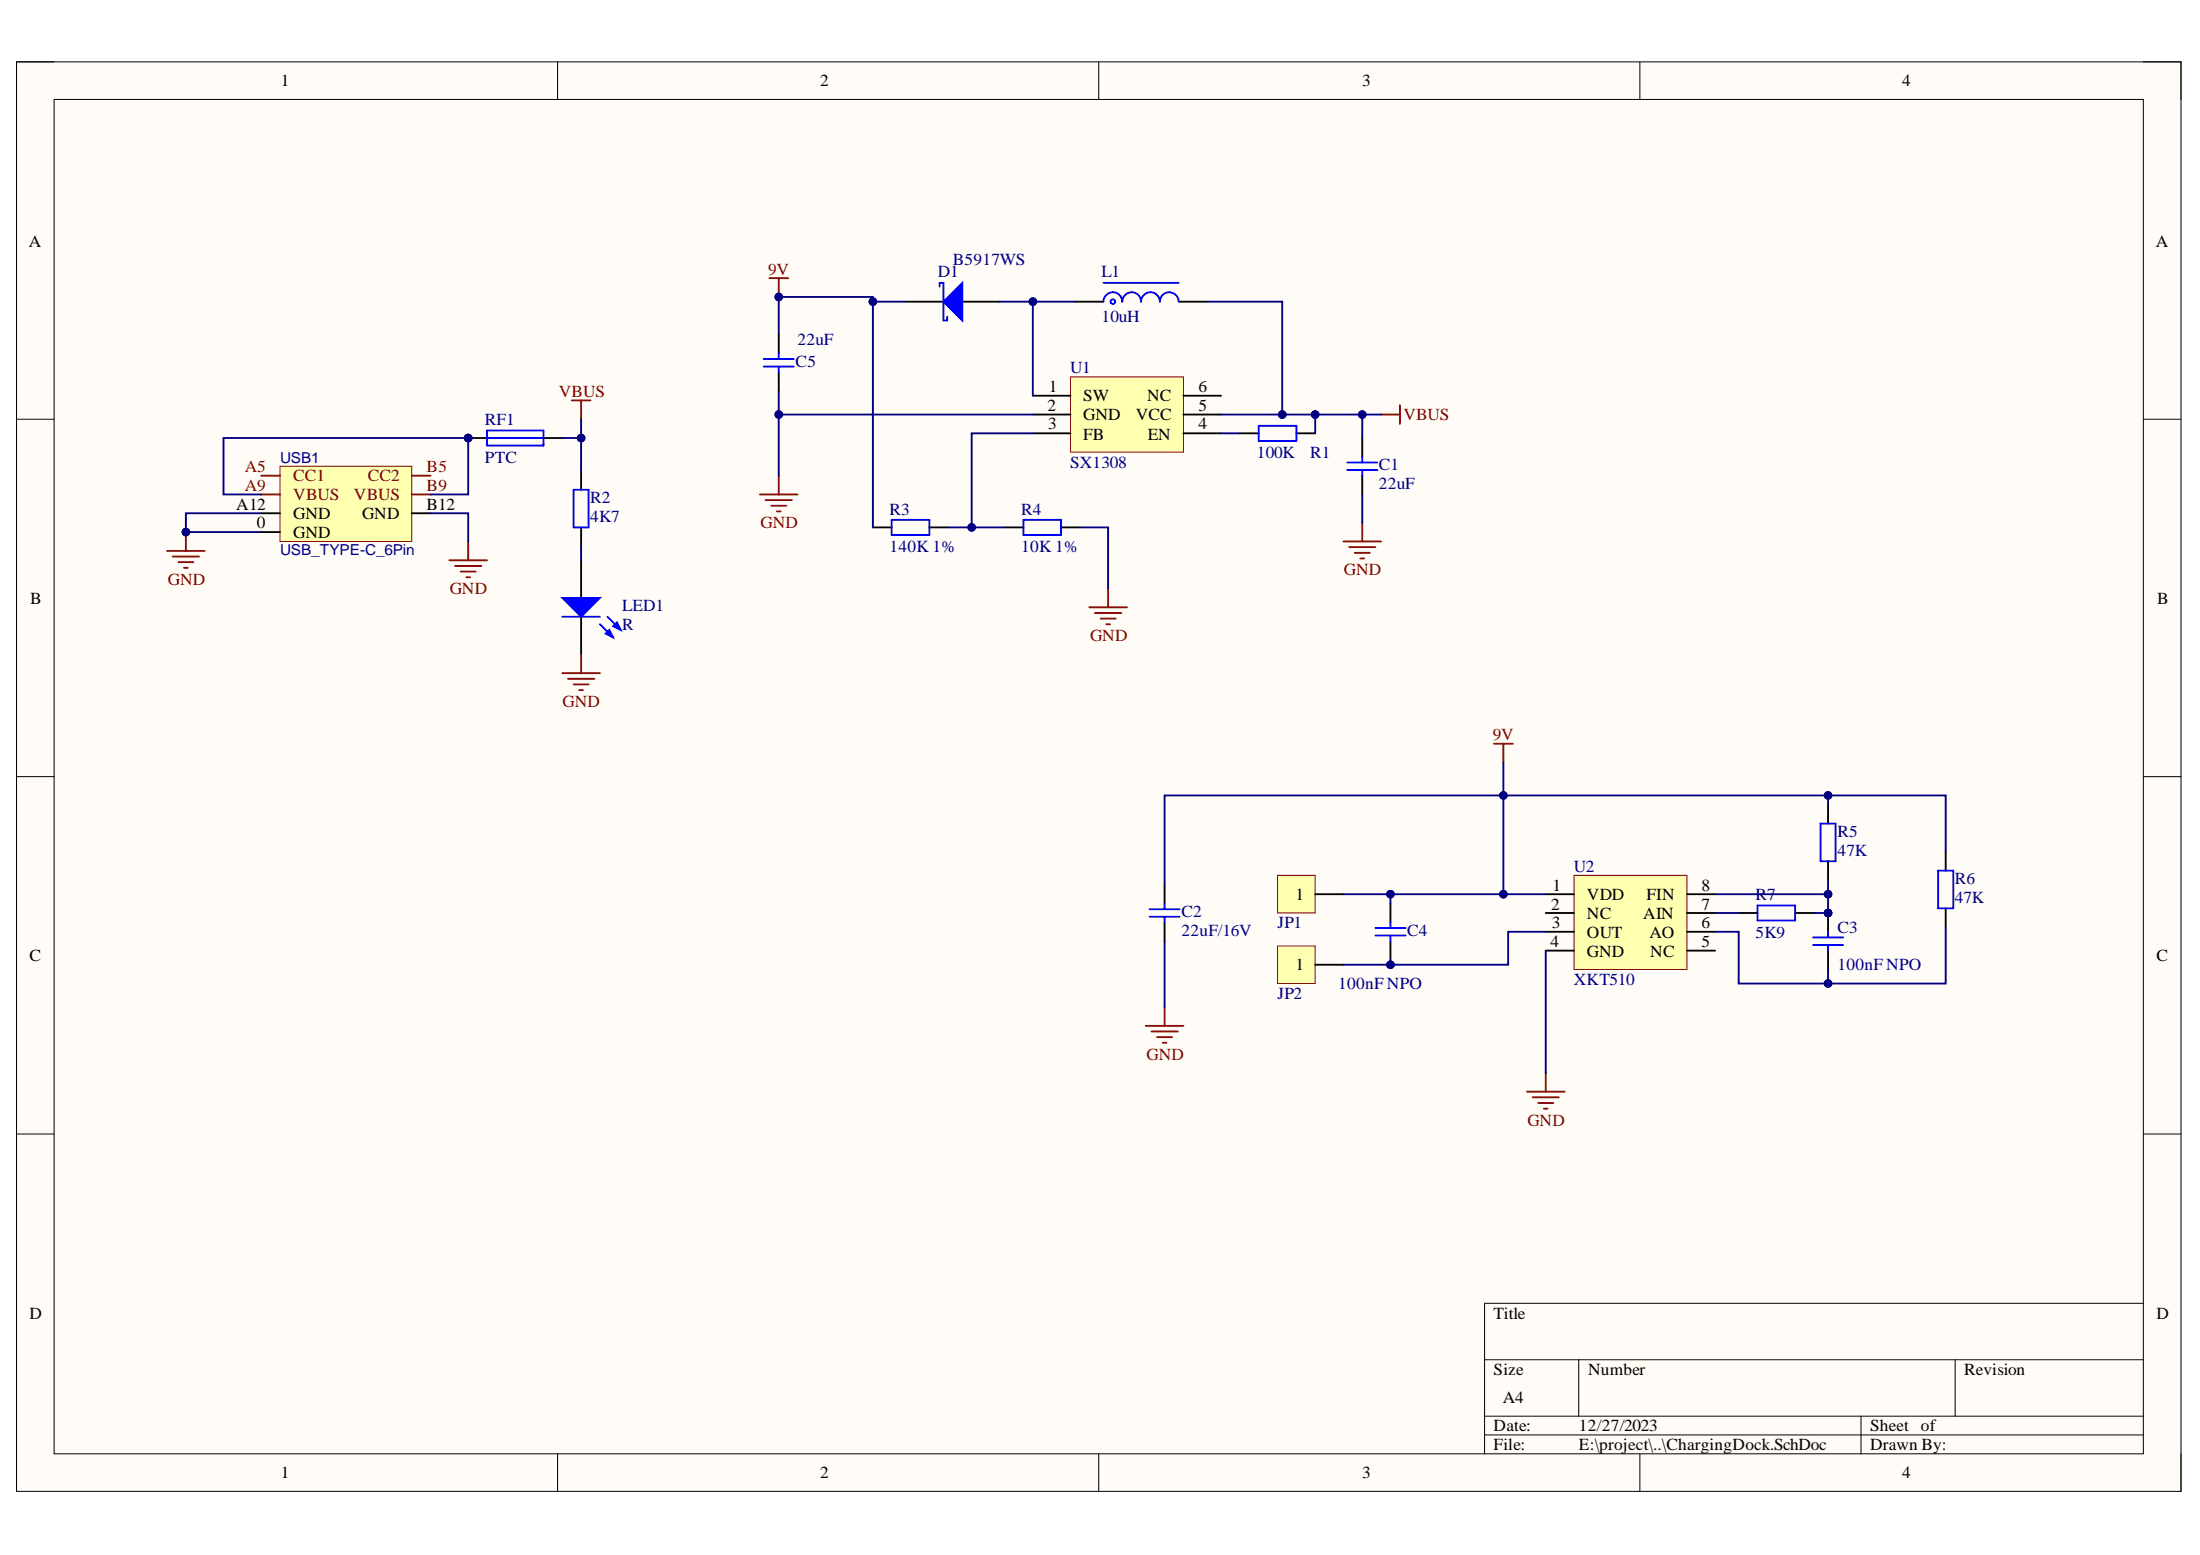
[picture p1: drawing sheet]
# Altium project ChargingDock.PrjPcb
1 sheet, 21 parts. Net scope: global (net labels, ports and power ports of the same name join across sheets).
Board file: ChargingDock.PcbDoc

## Sheet ChargingDock.SchDoc
size A4; SheetNumber: 1; SheetTotal: 1

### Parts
C1  22uF  [C0805_L]
C2  22uF/16V  [C1206_M]
C3  100nF NPO  [C0603_M]
C4  100nF NPO  [C1206_M]
C5  22uF  [C1206_M]
D1  B5917WS  [SOD-123]
JP1  HDR-1x1  [HDR2.54-LI-1P]  (value not drawn)
JP2  HDR-1x1  [HDR2.54-LI-1P]  (value not drawn)
L1  10uH  [SWPA3015]
LED1  R  [LED0603_G]
R1  100K  [R0603_M]
R2  4K7  [R0603_M]
R3  140K 1%  [R0603_M]
R4  10K 1%  [R0603_M]
R5  47K  [R0603_M]
R6  47K  [R0603_M]
R7  5K9  [R0603_M]
RF1  PTC  [FU 1206]
U1  SX1308  [SOT23-6N]
U2  XKT510  [SOP8]
USB1  USB_TYPE-C_6Pin  [USB-C-SMD_6P]

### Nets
9V: C2.2 C4.2 C5.2 D1.2(K) JP1.1 R3.1 R5.2 R6.2 U2.1(VDD)
GND: C1.2 C2.1 C5.1 LED1.2(K) R4.2 U1.2(GND) U2.4(GND) USB1.0(GND) USB1.A12(GND) USB1.B12(GND)
VBUS: C1.1 L1.2 R1.2 R2.2 RF1.2 U1.5(VCC)
NetC3_1: C3.1 R6.1 U2.6(AO)
NetC3_2: C3.2 R5.1 R7.1 U2.8(FIN)
NetC4_1: C4.1 JP2.1 U2.3(OUT)
NetD1_1: D1.1(A) L1.1 U1.1(SW)
NetLED1_1: LED1.1(A) R2.1
NetR1_1: R1.1 U1.4(EN)
NetR3_2: R3.2 R4.1 U1.3(FB)
NetR7_2: R7.2 U2.7(AIN)
NetRF1_1: RF1.1 USB1.A9(VBUS) USB1.B9(VBUS)

Not connected (* = marked no-connect by the designer): U1 6(NC); U2 2(NC) 5(NC); USB1 A5(CC1) B5(CC2)
